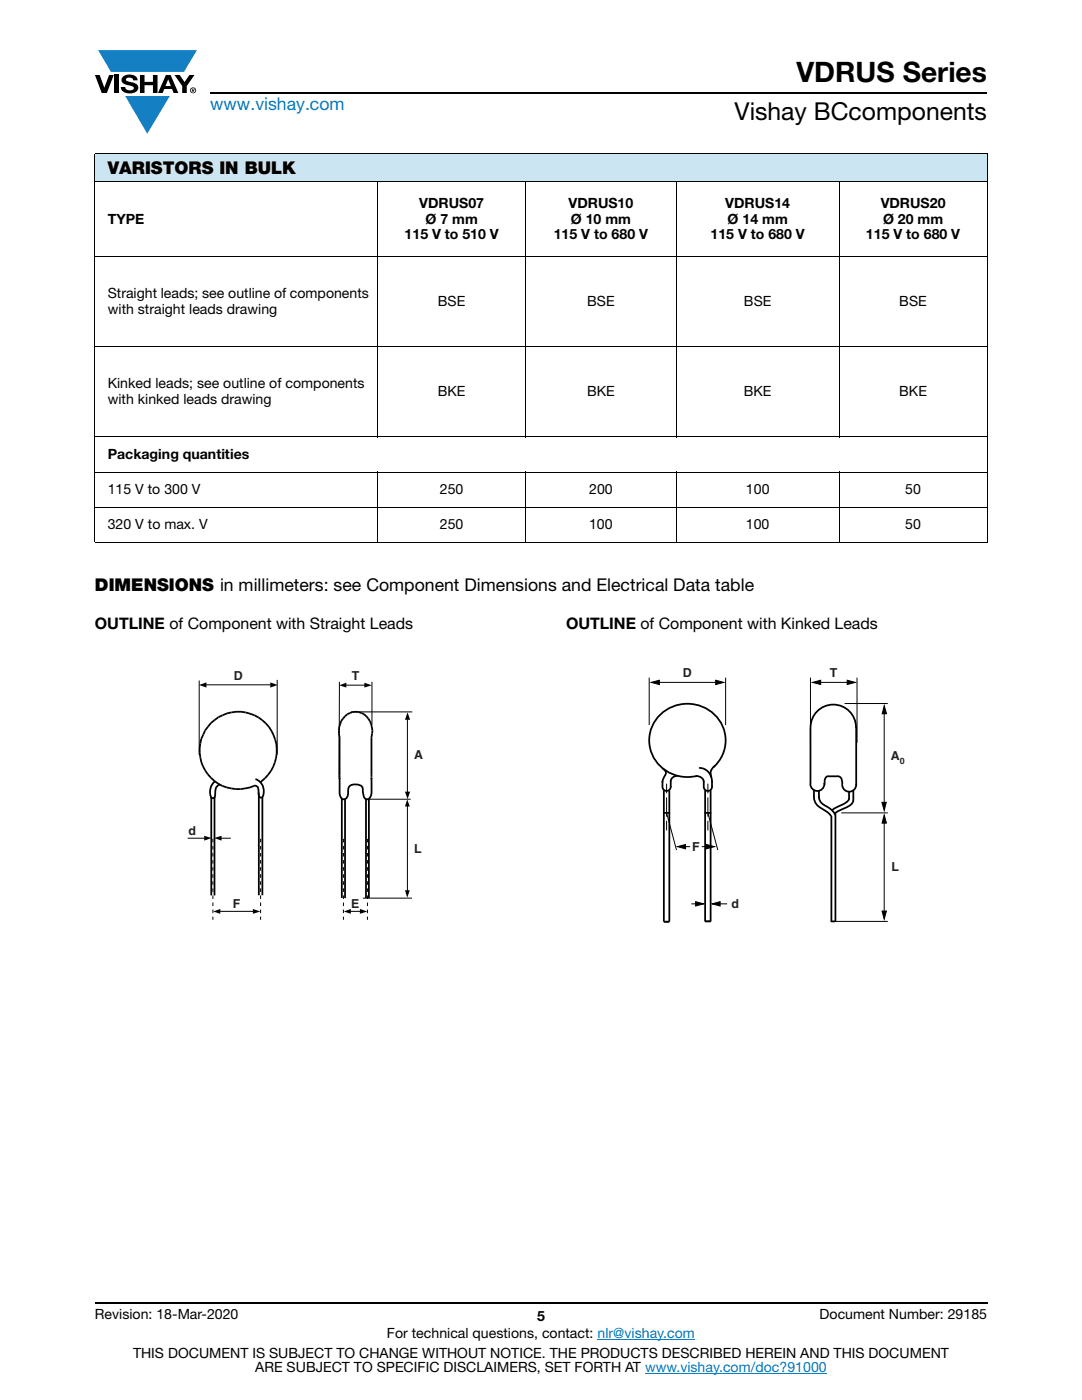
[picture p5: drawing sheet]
<svg xmlns="http://www.w3.org/2000/svg" width="216mm" height="279mm" viewBox="0 0 216 279" stroke-linecap="round" stroke-linejoin="round" font-family="sans-serif">
<g fill="#147fc3">
<path d="M19.6 10h19.7l-2.6 4.3h-1.1h-13.5z"/>
<path d="M25 19.2h8.9l-4.5 7.5z"/>
</g>
<g fill="#000">
<path d="M18.9 15h1l.9 2.5 1-2.5h.9l-1.4 3.6h-1zM22.9 15h.9v3.6h-.9zM24.6 15.3a2.1 2.1 0 0 1 2.8 .3l.1 .4h-.9a.79 .79 0 0 0-.7-.5 .79 .79 0 0 0-.8 .4l.3 .3 1 .2a1.08 1.08 0 0 1 1.2 1 1.08 1.08 0 0 1-1.1 1.2 1.73 1.73 0 0 1-2.4-1.2h.9a.96 .96 0 0 0 .8 .6 .96 .96 0 0 0 .9-.4 1.31 1.31 0 0 0-1.2-.6 1.03 1.03 0 0 1-1.1-.6 1.03 1.03 0 0 1 .2-1.1zM27.9 15h.9v1.3h1.7v-1.3h.9v3.6h-.9v-1.6h-1.7v1.6h-.9zM34.8 15h1.1l.9 1.4 1-1.4h1l-1.5 2.2v1.4h-.9v-1.4z"/>
<path d="M33.6 15.9l.5 1.3h-1.1zM33.1 15l-1.6 3.6h1l.3-.8h1.5l.3 .8h1l-1.6-3.6z"/>
<path d="M38.4 17.8h.2v.2h-.2zM38.3 17.7v.7h.1v-.3l.4 .3-.2-.3 .2-.2-.1-.2z"/>
<path d="M38.1 18a.46 .46 0 0 1 .9 0 .46 .46 0 0 1-.9 0zM37.9 18a.6 .6 0 0 0 1.2 0 .6 .6 0 0 0-1.2 0z"/>
</g>
<path d="M42 18.6h155M18.9 260h178.1" fill="none" stroke="#000" stroke-width=".36"/>
<path d="M119.2 267.3h19.5M128.7 274h36.3" fill="none" stroke="#007ec4" stroke-width=".2"/>
<path d="M18.9 30.7h178.1v5.5h-178.1z" fill="#cce5f3"/>
<g fill="none" stroke="#000" stroke-width=".2">
<path d="M18.9 30.7h178.1M18.9 36.2h178.1M18.9 30.8v77.3M75.4 36.1v51.2M104.9 36.1v51.2M134.9 36.1v51.2M167.4 36.1v51.2M197 30.8v77.3M18.9 51.2h178.1M18.9 69.2h178.1M18.9 87.2h178.1M18.9 94.2h178.1"/>
<path d="M75.4 94.1v14.2M104.9 94.1v14.2M134.9 94.1v14.2M167.4 94.1v14.2M18.9 101.2h178.1M18.9 108.2h178.1"/>
</g>
<path d="M37.4 133.5h47.1v50.1h-47.1z" fill="#fff"/>
<g fill="none" stroke="#000" stroke-width=".35">
<path d="M42.2 159.3h.1M42.2 159.1v19.6M42.8 159v19.7M42.9 155.9a2.57 2.57 0 0 0-.7 3.3 .66 .66 0 0 0 .7-.2 .66 .66 0 0 0 .1-.7 1.4 1.4 0 0 1 .9-1.7M51 155.5a2.48 2.48 0 0 1 1.3 3.6 .66 .66 0 0 1-.6-.2 .66 .66 0 0 1-.1-.7 .97 .97 0 0 0-.9-1.4M51.6 158.2v20.5M52 156.1a7.7 7.7 0 0 0 0-12.6 7.7 7.7 0 0 0-11.9 4.1 7.7 7.7 0 0 0 7.9 9.9l1.9-.3 .8-.4M52.4 159.1v19.6M67.8 155.5v-8.4a3.9 3.9 0 0 1 3.2-5.1 3.8 3.8 0 0 1 3.1 5.1v8.4M67.8 155.2v.4a8.8 8.8 0 0 0 .3 3.6l.2 .2a.99 .99 0 0 0 1.2-1.3 1.24 1.24 0 0 1 1.4-1.6l.7 .1a1.38 1.38 0 0 1 .8 1.7 .96 .96 0 0 0 1.2 1.1 2.46 2.46 0 0 0 .5-2.2v-1.9M68.2 159.3v19.9M68.8 159.5v19.7"/>
<path d="M73 159.5v19.7M73.6 159.5v19.7"/>
</g>
<g fill="none" stroke="#000" stroke-width=".2">
<path d="M39.7 135.8v14.9M41 136.7h13M55.3 135.7v14.9M67.7 136.1v19.1M69 136.7h3.9M74.2 136.1v8.5M70.1 142.1h12.2M72.9 159.5h9M81.3 143.6v14.6M37.4 167.3h3.4M44.1 167.3h2M72.4 179.2h9.8"/>
<path d="M81.3 160.9v16.9M43.9 181.9h6.7M69.9 181.9h2.1"/>
</g>
<g fill="#000">
<path d="M39.7 136.7l1.5-.5v1zM53.9 136.2l1.5 .5-1.5 .5zM67.7 136.8l1.4-.5v.9zM72.7 136.3l1.5 .5-1.5 .4zM81.3 142.2l.5 1.4h-1zM80.8 158h1l-.5 1.5zM40.7 166.8l1.5 .5-1.5 .5zM42.7 167.2l1.5-.4v1zM81.3 159.5l.5 1.4h-1zM80.8 177.7h1l-.5 1.4zM42.5 181.9l1.5-.5v1zM50.5 181.4l1.4 .5-1.4 .5z"/>
<path d="M68.6 181.9l1.4-.5v1zM71.8 181.4l1.5 .5-1.5 .5z"/>
</g>
<path d="M42.5 167.4v16.2M52 167.4v16.2M68.5 167.4v16.2M73.3 167.4v16.2" fill="none" stroke="#000" stroke-width=".2" stroke-dasharray=".7 .7 .7 .7 .7 .7" stroke-linecap="butt"/>
<path d="M129.4 132.9h51.1v51.3h-51.1z" fill="#fff"/>
<g fill="none" stroke="#000" stroke-width=".35">
<path d="M132.3 153.4a1 1 0 0 1 .2 1.7l-.3 1M132.5 157.8v26M133.6 157.8v26M135.2 154.8a1.29 1.29 0 0 0-1.4 1.1v1.1a.82 .82 0 0 1-.8 .8 .82 .82 0 0 1-.8-.8v-1M139.6 153.3a2.6 2.6 0 0 1 2.5 2.7v1a.82 .82 0 0 1-.9 .8 .82 .82 0 0 1-.8-.8v-1a1.29 1.29 0 0 0-1.4-1.1M140.7 157.8v26M141.8 157.8v26M142.4 153.1a7.3 7.3 0 0 0 1.8-8.2 7.3 7.3 0 0 0-7-4.4 7.3 7.3 0 0 0-7.6 7.7 7.3 7.3 0 0 0 8.3 6.8l1.1-.1M142.6 152.9a1.79 1.79 0 0 0-.7 2.2M161.7 156.5a1.39 1.39 0 0 0 1.4 1.4 1.39 1.39 0 0 0 1.4-1.4M161.7 145.3v11.1M161.7 145.2a4.5 4.5 0 0 1 4.6-4.6 4.5 4.5 0 0 1 4.5 4.6"/>
<path d="M162.4 159.1a3.7 3.7 0 0 0 2.5 2.8l.9 .9M162.4 157.7v1.4M163.4 157.9a2.67 2.67 0 0 0 1.9 3.2l1 .9 .3 .6M165.1 154.9a1.81 1.81 0 0 0-.6 1.5M165.2 154.9h2M167.3 154.9a1.22 1.22 0 0 1 .8 1.5M168.1 156.6a1.39 1.39 0 0 0 1.4 1.4 1.39 1.39 0 0 0 1.3-1.4M169.4 158.1v1.3a3.1 3.1 0 0 1-1.9 1.5l-1.4 .8M170.3 159.7a2.25 2.25 0 0 1-1.7 1.6l-1.1 .5-.9 .6M170.3 157.7v1.9M170.8 145.1v11.6M132.5 162.2h1.1"/>
<path d="M140.7 162.2h1.1M165.9 162.9v20.9M166.7 162.5v21.2M165.9 183.9h.7"/>
</g>
<path d="M132.5 184h1.1M140.7 183.9h1.1" fill="none" stroke="#000" stroke-width=".4"/>
<path d="M129.9 136.2l1.7-.4v.8zM142.8 135.8l1.6 .4-1.6 .4zM162.1 136.2l1.7-.4v.8zM169 135.8l1.7 .4-1.7 .4zM176.4 140.8l.5 1.6-.9 .1zM135.2 169l1.6-.5v.9zM138.8 179.9l1.6 .5-1.6 .4zM141 168.5l1.6 .5-1.6 .4zM176.4 162.7l.5 1.6h-.9zM176 160.1h.8l-.4 1.6zM142.1 180.4l1.6-.5v.9zM176 181.8h.9l-.5 1.6z" fill="#000"/>
<g fill="none" stroke="#000" stroke-width=".2">
<path d="M129.5 135.2v9.5M129.9 136.2l1.7-.4v.8zM131.4 136.2h11.4M142.8 135.8l1.6 .4-1.6 .4zM144.8 135.2v9.5M161.7 135.2v13M162.1 136.2l1.7-.4v.8zM162.5 136.2h7.5M169 135.8l1.7 .4-1.7 .4zM171 135.2v13M133 156.4v1.9M133 159.1v3.9"/>
<path d="M141.2 156.4v1.9M141.2 159.1v3.9M168.5 140.4h8.6M176.4 141.3v20M176.4 140.8l.5 1.6-.9 .1zM133 162.2l2 7.4M133 163.8v1.9M135.2 169l1.6-.5v.9zM135.9 169h1.8M138.8 179.9l1.6 .5-1.6 .4zM140 169h1.9M141 168.5l1.6 .5-1.6 .4z"/>
<path d="M141.2 162.2l2 7.4M141.2 163.8v1.9M167.9 162.2h9.2M176 160.1h.8l-.4 1.6zM176.4 163.1v19.9M176.4 162.7l.5 1.6h-.9zM138 180.4h2.4M142.1 180.4h3M142.1 180.4l1.6-.5v.9zM166.3 183.9h10.8M176 181.8h.9l-.5 1.6z"/>
</g>
<text font-size="5.6" x="158.9" y="16.4">VDRUS Series</text>
<text font-size="4.9" x="146.6" y="24">Vishay BCcomponents</text>
<text font-size="3.5" fill="#007ec4" x="42" y="21.9">www.vishay.com</text>
<g font-size="3.5">
<text x="21.5" y="34.8">VARISTORS IN BULK</text>
<text x="18.9" y="118">DIMENSIONS in millimeters: see Component Dimensions and Electrical Data table</text>
</g>
<g font-size="3.2">
<text x="18.9" y="125.5">OUTLINE of Component with Straight Leads</text>
<text x="112.9" y="125.5">OUTLINE of Component with Kinked Leads</text>
</g>
<g font-size="2.8">
<text x="83.7" y="41.4">VDRUS07</text>
<text x="113.4" y="41.4">VDRUS10</text>
<text x="144.7" y="41.4">VDRUS14</text>
<text x="175.7" y="41.4">VDRUS20</text>
<text x="21.5" y="44.6">TYPE</text>
<text x="80.7" y="47.8">115 V to 510 V</text>
<text x="84.9" y="44.6">Ø 7 mm</text>
<text x="110.5" y="47.8">115 V to 680 V</text>
<text x="113.9" y="44.6">Ø 10 mm</text>
<text x="141.8" y="47.8">115 V to 680 V</text>
<text x="145.2" y="44.6">Ø 14 mm</text>
<text x="172.8" y="47.8">115 V to 680 V</text>
<text x="176.2" y="44.6">Ø 20 mm</text>
<text x="21.5" y="59.5">Straight leads; see outline of components</text>
<text x="21.5" y="62.7">with straight leads drawing</text>
<text x="87.4" y="61.1">BSE</text>
<text x="117.2" y="61.1">BSE</text>
<text x="148.4" y="61.1">BSE</text>
<text x="179.4" y="61.1">BSE</text>
<text x="21.5" y="77.5">Kinked leads; see outline of components</text>
<text x="21.5" y="80.7">with kinked leads drawing</text>
<text x="87.4" y="79.1">BKE</text>
<text x="117.1" y="79.1">BKE</text>
<text x="148.4" y="79.1">BKE</text>
<text x="179.4" y="79.1">BKE</text>
<text x="21.5" y="91.6">Packaging quantities</text>
<text x="21.5" y="98.6">115 V to 300 V</text>
<text x="87.8" y="98.6">250</text>
<text x="117.6" y="98.6">200</text>
<text x="148.8" y="98.6">100</text>
<text x="180.6" y="98.6">50</text>
<text x="21.5" y="105.6">320 V to max. V</text>
<text x="87.8" y="105.6">250</text>
<text x="117.6" y="105.6">100</text>
<text x="148.8" y="105.6">100</text>
<text x="180.6" y="105.6">50</text>
<text x="18.9" y="263.3">Revision: 18-Mar-2020</text>
<text x="107.2" y="263.6">5</text>
<text x="163.6" y="263.3">Document Number: 29185</text>
<text x="77.2" y="267.1">For technical questions, contact: nlr@vishay.com</text>
<text x="26.5" y="271">THIS DOCUMENT IS SUBJECT TO CHANGE WITHOUT NOTICE. THE PRODUCTS DESCRIBED HEREIN AND THIS DOCUMENT</text>
<text x="50.9" y="273.8">ARE SUBJECT TO SPECIFIC DISCLAIMERS, SET FORTH AT www.vishay.com/doc?91000</text>
</g>
<g font-size="2.5" fill="#231f20">
<text x="46.6" y="135.7">D</text>
<text x="70.2" y="135.7">T</text>
<text x="136.3" y="135.1">D</text>
<text x="165.6" y="135.1">T</text>
<text x="82.7" y="151.6">A</text>
<text x="177.8" y="151.7">A</text>
<text x="37.6" y="166.6">d</text>
<text x="82.7" y="170.2">L</text>
<text x="138.1" y="169.7">F</text>
<text x="177.9" y="173.8">L</text>
<text x="46.5" y="181.3">F</text>
<text x="70.1" y="181.3">E</text>
<text x="145.9" y="181.2">d</text>
</g>
<text font-size="1.8" fill="#231f20" x="179.6" y="152.4">0</text>
</svg>
